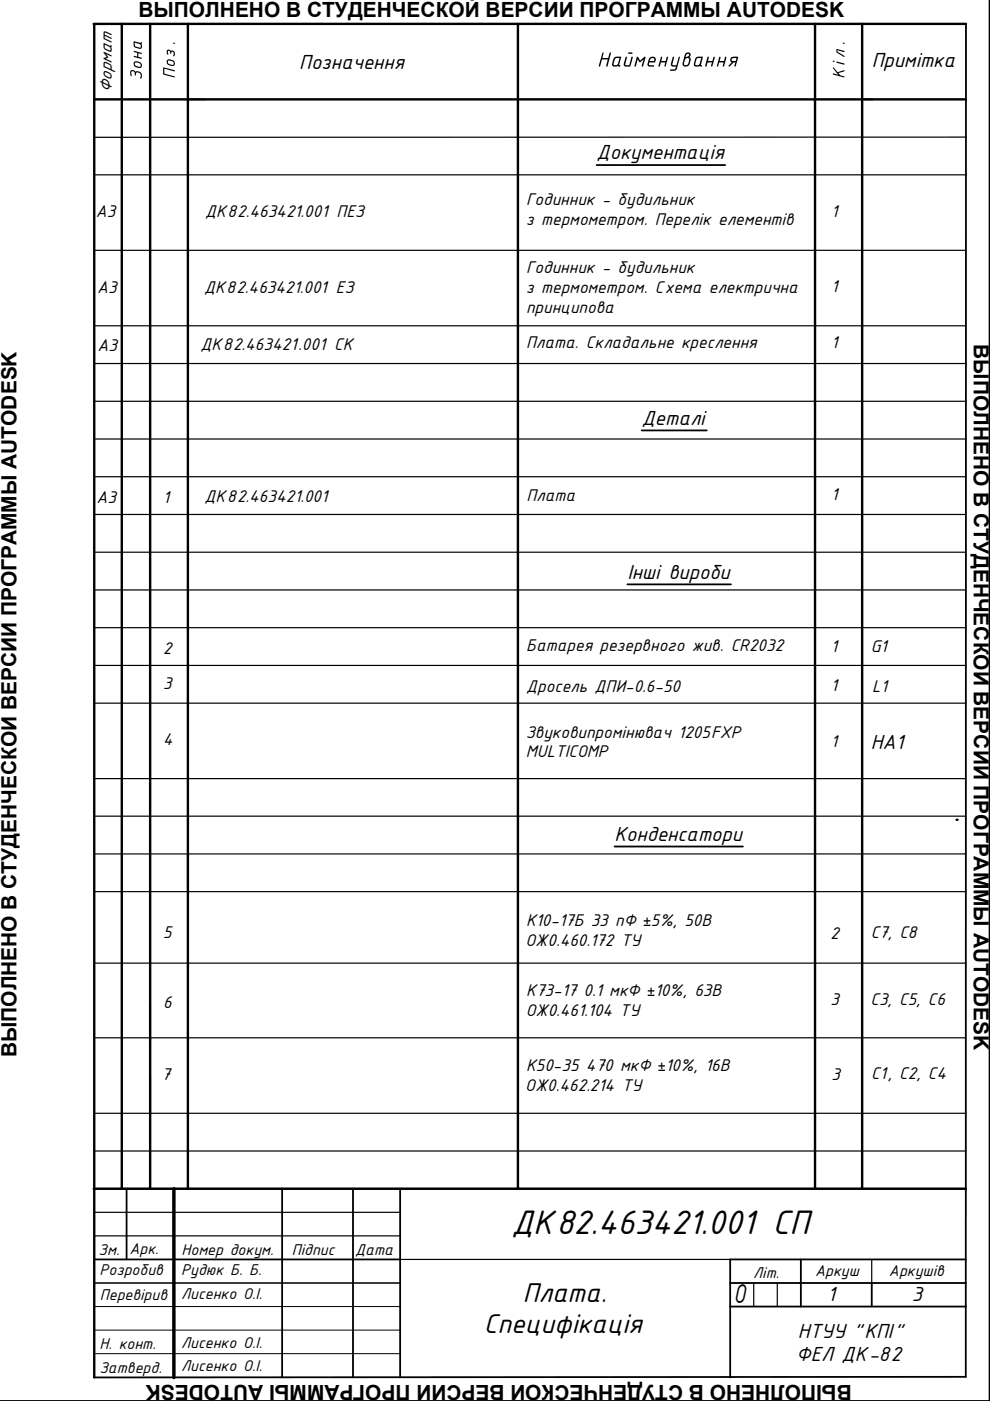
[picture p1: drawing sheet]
<svg xmlns="http://www.w3.org/2000/svg" width="210mm" height="297mm" viewBox="0 0 210 297" stroke-linecap="round" stroke-linejoin="round" font-family="sans-serif">
<path d="M19.9 5.1h184.9M20 5.1v286.9M25.8 5.1v246.9M31.8 5.1v246.9M39.8 5.1v246.9M109.8 5.1v246.9M172.8 5.1v246.9M182.8 5.1v246.9M20 21.1h184.8M19.9 252h184.9" fill="none" stroke="#000" stroke-width=".51"/>
<g fill="none" stroke="#000" stroke-width=".25">
<path d="M20 37.1h184.8M204.8 29.1h-184.8M20 53.1h184.8M20 77.1h184.8M20 69.1h184.8M20 93.1h184.8M20 85.1h184.8M20 117.1h184.8M20 109.1h184.8M20 101.1h184.8M20 133.1h184.8M20 125.1h184.8"/>
<path d="M20 149.1h184.8M20 141.1h184.8M20 173h184.8M20 165.1h184.8M20 181h184.8M20 189h184.8M20 204.2h184.8M20 220h184.8M20 236h184.8M20 244h184.8"/>
</g>
<!-- layer: 0 -->
<path d="M154.9 12.3l.5-.3 1.1 .1-.6 2-.2-.1 .2-.8h-.4l-.8 .9-.2-.1 .7-.8-.4-.3zM155.3 12.3a.31 .31 0 0 0-.2 .4 .31 .31 0 0 0 .3 .2h.6l.2-.6z" fill="#000"/>
<path d="M36.9 252v40.1" fill="none" stroke="#000" stroke-width=".72"/>
<g fill="none" stroke="#000" stroke-width=".38">
<path d="M204.8 5.1v286.8l-184.8 .1M209.8 .1v296.9M39.8 21.1h3.8M126.5 35h27.3M182.8 21.1h2.2M136.1 91.3h13.8M133 123.9h22M130.3 179.5h27.2M39.8 181v8M31.8 213v8.1M31.8 236v-8v8M20 252h184.8"/>
<path d="M26.8 252v15M36.8 252v40M59.8 252v40M74.8 252v40M84.8 252v40M20 267h64.8M154.8 277h50M154.8 272h50M169.8 267v10M184.8 272v5M204.8 267h-50v25M0 297h209.9"/>
</g>
<path d="M19.9 272h64.9M20 277h64.8M20 287h64.8M20 282h64.8" fill="none" stroke="#000" stroke-width=".21"/>
<!-- layer: 0 -->
<path d="M20 257h64.8M20 262h64.8M84.8 267h70M159.8 272v5M164.8 272v5M184.8 267v5M154.8 292h.1" fill="none" stroke="#000" stroke-width=".25"/>
<circle cx="202.8" cy="173.8" r=".25" fill="#000"/>
<text font-size="7.8" x="108.4" y="261.6">ДК82.463421.001 СП</text>
<g font-size="6.2">
<text x="110.8" y="276">Плата.</text>
<text x="155.5" y="276.3">О</text>
<text x="102.6" y="282.7">Специфікація</text>
</g>
<g font-size="4.7">
<text x="63.5" y="14.5">Позначення</text>
<text x="126.6" y="14.1">Найменування</text>
<text x="184.8" y="14.1">Примітка</text>
<text x="126.5" y="33.8">Документація</text>
<text x="136.1" y="90">Деталі</text>
<text x="133" y="122.7">Інші вироби</text>
<text x="184.7" y="158.8">HA1</text>
<text x="130.3" y="178.3">Конденсатори</text>
<text x="175.5" y="275.8">1</text>
<text x="193.3" y="275.8">3</text>
<text x="169.2" y="283.6">НТУУ &quot;КПІ&quot;</text>
<text x="168.8" y="288.6">ФЕЛ ДК-82</text>
</g>
<g font-size="4.4">
<text x="29.3" y="3.6">ВЫПОЛНЕНО В СТУДЕНЧЕСКОЙ ВЕРСИИ ПРОГРАММЫ AUTODESK</text>
<text x="206.5" y="73" transform="rotate(90 206.5 73)">ВЫПОЛНЕНО В СТУДЕНЧЕСКОЙ ВЕРСИИ ПРОГРАММЫ AUTODESK</text>
<text x="3.5" y="224.2" transform="rotate(-90 3.5 224.2)">ВЫПОЛНЕНО В СТУДЕНЧЕСКОЙ ВЕРСИИ ПРОГРАММЫ AUTODESK</text>
<text x="180.6" y="293.6" transform="rotate(-180 180.6 293.6)">ВЫПОЛНЕНО В СТУДЕНЧЕСКОЙ ВЕРСИИ ПРОГРАММЫ AUTODESK</text>
</g>
<g font-size="3.9">
<text x="30.1" y="17.1" transform="rotate(-90 30.1 17.1)">Зона</text>
<text x="37.1" y="16.7" transform="rotate(-90 37.1 16.7)">Поз.</text>
<text x="179.1" y="16.7" transform="rotate(-90 179.1 16.7)">Кіл.</text>
<text x="23.7" y="19.8" transform="rotate(-90 23.7 19.8)">Формат</text>
<text x="20.3" y="46">A3</text>
<text x="43.5" y="46">ДК82.463421.001 ПЕЗ</text>
<text x="111.5" y="47.7">з термометром. Перелік елементів</text>
<text x="111.5" y="43.5">Годинник - будильник</text>
<text x="176.1" y="46">1</text>
<text x="111.5" y="58">Годинник - будильник</text>
<text x="20.6" y="62">A3</text>
<text x="43.3" y="62">ДК82.463421.001 ЕЗ</text>
<text x="111.5" y="62.2">з термометром. Cхема електрична</text>
<text x="176.1" y="62">1</text>
<text x="111.5" y="66.3">принципова</text>
<text x="20.7" y="74.4">A3</text>
<text x="42.5" y="74.1">ДК82.463421.001 СК</text>
<text x="111.5" y="73.7">Плата. Складальне креслення</text>
<text x="176.1" y="73.9">1</text>
<text x="20.4" y="106.7">A3</text>
<text x="34.4" y="106.8">1</text>
<text x="43.4" y="106.5">ДК82.463421.001</text>
<text x="111.6" y="106.2">Плата</text>
<text x="176.1" y="106.1">1</text>
<text x="34.4" y="138.7">2</text>
<text x="111.6" y="138.1">Батарея резервного жив. CR2032</text>
<text x="176" y="138.3">1</text>
<text x="184.6" y="138.3">G1</text>
<text x="34.4" y="146.1">3</text>
<text x="111.6" y="146.7">Дросель ДПИ-0.6-50</text>
<text x="176" y="146.6">1</text>
<text x="184.9" y="146.8">L1</text>
<text x="34.4" y="157.9">4</text>
<text x="111.5" y="156.4">Звуковипромінювач 1205FXP</text>
<text x="111.5" y="160.6">MULTICOMP</text>
<text x="176" y="158.3">1</text>
<text x="111.5" y="196.3">К10-17Б 33 пФ</text>
<text x="138" y="196.3">5%, 50В</text>
<text x="34.4" y="198.9">5</text>
<text x="111.4" y="200.5">ОЖ0.460.172 ТУ</text>
<text x="175.9" y="199">2</text>
<text x="184.6" y="199">С7, С8</text>
<text x="34.4" y="213.8">6</text>
<text x="111.5" y="215.3">ОЖ0.461.104 ТУ</text>
<text x="111.6" y="211.2">К73-17 0.1 мкФ</text>
<text x="138.8" y="211.2">10%, 63В</text>
<text x="175.9" y="213.1">3</text>
<text x="184.6" y="213">С3, С5, С6</text>
<text x="111.5" y="227.1">К50-35 470 мкФ</text>
<text x="141.1" y="227.1">10%, 16В</text>
<text x="34.4" y="229">7</text>
<text x="111.4" y="231.3">ОЖ0.462.214 ТУ</text>
<text x="176.1" y="229">3</text>
<text x="184.7" y="228.8">С1, C2, C4</text>
</g>
<g font-size="3.6">
<text x="20.9" y="266.1">Зм.</text>
<text x="27.4" y="265.9">Арк.</text>
<text x="38.5" y="266.1">Номер докум.</text>
<text x="61.9" y="266.1">Підпис</text>
<text x="75.3" y="266.1">Дата</text>
<text x="21.1" y="270.4">Розробив</text>
<text x="21.2" y="275.5">Перевірив</text>
<text x="38.4" y="275.4">Лисенко О.І.</text>
<text x="38.4" y="270.4">Рудюк Б. Б.</text>
<text x="159.7" y="270.9">Літ.</text>
<text x="172.8" y="270.6">Аркуш</text>
<text x="188.5" y="270.6">Аркушів</text>
<text x="21.1" y="286">Н. конт.</text>
<text x="38.4" y="285.7">Лисенко О.І.</text>
<text x="21.1" y="291">Затверд.</text>
<text x="38.4" y="290.7">Лисенко О.І.</text>
</g>
<g font-size="2.9">
<text x="136.4" y="196.3">±</text>
<text x="137.2" y="211.2">±</text>
<text x="139.5" y="227.1">±</text>
</g>
</svg>
